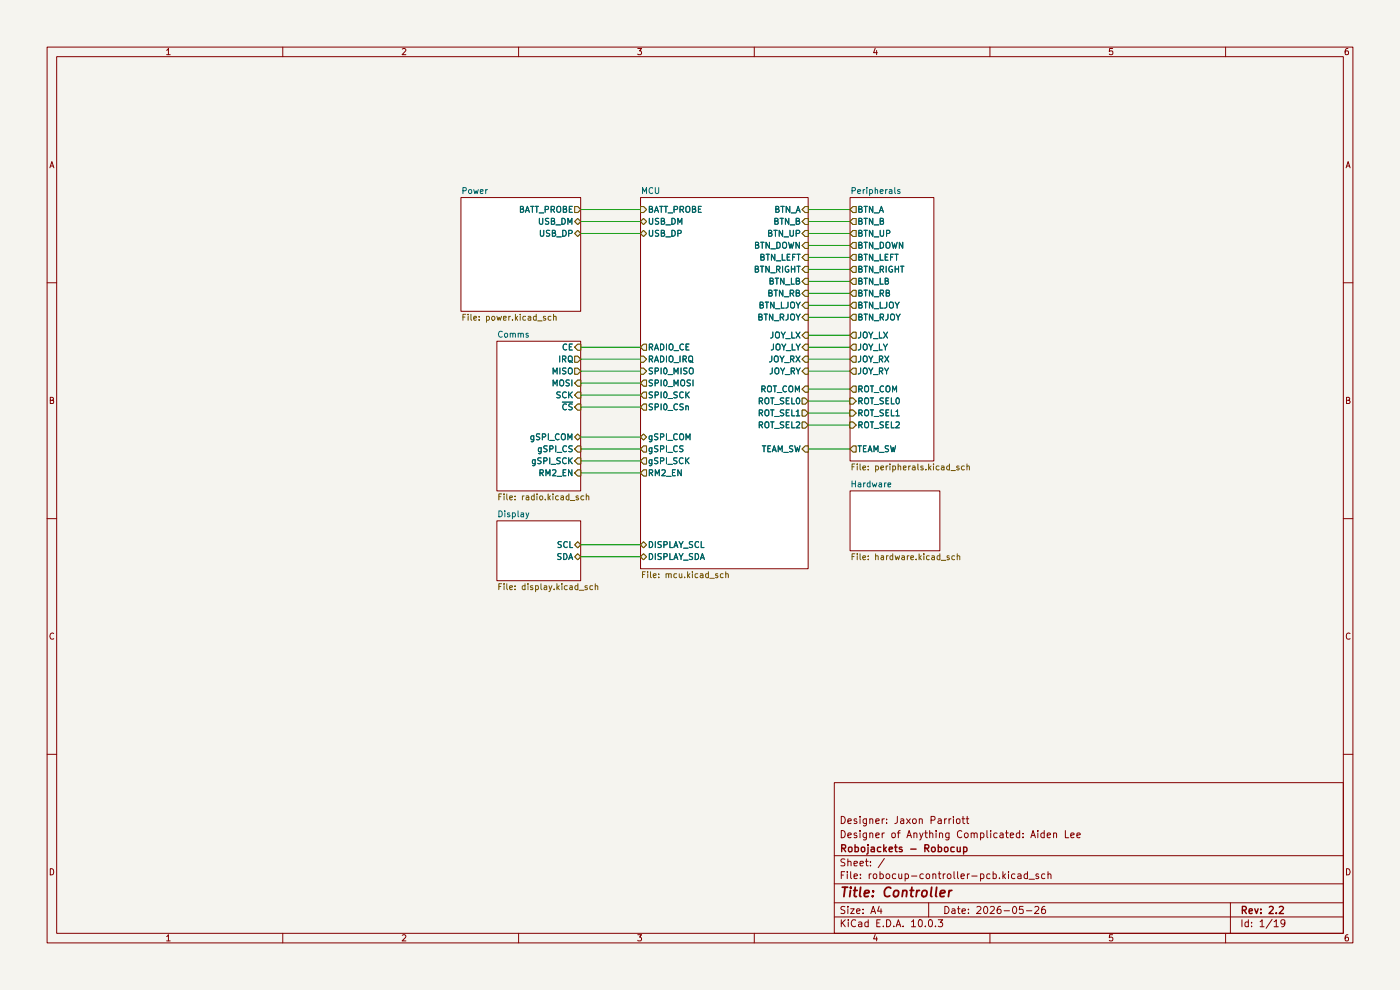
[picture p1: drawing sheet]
(kicad_sch
 (version 20260306)
 (generator "eeschema")
 (generator_version "10.0")
 (paper "A4")
 (title_block
  (title "Controller")
  (date "2026-05-26")
  (rev "2.2")
  (company "Robojackets - Robocup")
  (comment 1 "Designer of Anything Complicated: Aiden Lee")
  (comment 2 "Designer: Jaxon Parriott"))
 (lib_symbols)
 (wire
  (pts (xy 123.19 86.36) (xy 135.89 86.36))
  (stroke (width 0) (type default)))
 (wire
  (pts (xy 171.45 52.07) (xy 180.34 52.07))
  (stroke (width 0) (type default)))
 (wire
  (pts (xy 171.45 46.99) (xy 180.34 46.99))
  (stroke (width 0) (type default)))
 (wire
  (pts (xy 123.19 95.25) (xy 135.89 95.25))
  (stroke (width 0) (type default)))
 (wire
  (pts (xy 123.19 73.66) (xy 135.89 73.66))
  (stroke (width 0) (type default)))
 (wire
  (pts (xy 171.45 76.2) (xy 180.34 76.2))
  (stroke (width 0) (type default)))
 (wire
  (pts (xy 171.45 78.74) (xy 180.34 78.74))
  (stroke (width 0) (type default)))
 (wire
  (pts (xy 123.19 115.57) (xy 135.89 115.57))
  (stroke (width 0) (type default)))
 (wire
  (pts (xy 123.19 49.53) (xy 135.89 49.53))
  (stroke (width 0) (type default)))
 (wire
  (pts (xy 123.19 100.33) (xy 135.89 100.33))
  (stroke (width 0) (type default)))
 (wire
  (pts (xy 171.45 49.53) (xy 180.34 49.53))
  (stroke (width 0) (type default)))
 (wire
  (pts (xy 171.45 59.69) (xy 180.34 59.69))
  (stroke (width 0) (type default)))
 (wire
  (pts (xy 123.19 118.11) (xy 135.89 118.11))
  (stroke (width 0) (type default)))
 (wire
  (pts (xy 171.45 87.63) (xy 180.34 87.63))
  (stroke (width 0) (type default)))
 (wire
  (pts (xy 171.45 90.17) (xy 180.34 90.17))
  (stroke (width 0) (type default)))
 (wire
  (pts (xy 123.19 76.2) (xy 135.89 76.2))
  (stroke (width 0) (type default)))
 (wire
  (pts (xy 171.45 57.15) (xy 180.34 57.15))
  (stroke (width 0) (type default)))
 (wire
  (pts (xy 123.19 97.79) (xy 135.89 97.79))
  (stroke (width 0) (type default)))
 (wire
  (pts (xy 171.45 64.77) (xy 180.34 64.77))
  (stroke (width 0) (type default)))
 (wire
  (pts (xy 171.45 85.09) (xy 180.34 85.09))
  (stroke (width 0) (type default)))
 (wire
  (pts (xy 171.45 73.66) (xy 180.34 73.66))
  (stroke (width 0) (type default)))
 (wire
  (pts (xy 171.45 82.55) (xy 180.34 82.55))
  (stroke (width 0) (type default)))
 (wire
  (pts (xy 171.45 95.25) (xy 180.34 95.25))
  (stroke (width 0) (type default)))
 (wire
  (pts (xy 123.19 44.45) (xy 135.89 44.45))
  (stroke (width 0) (type default)))
 (wire
  (pts (xy 171.45 67.31) (xy 180.34 67.31))
  (stroke (width 0) (type default)))
 (wire
  (pts (xy 123.19 81.28) (xy 135.89 81.28))
  (stroke (width 0) (type default)))
 (wire
  (pts (xy 123.19 83.82) (xy 135.89 83.82))
  (stroke (width 0) (type default)))
 (wire
  (pts (xy 171.45 54.61) (xy 180.34 54.61))
  (stroke (width 0) (type default)))
 (wire
  (pts (xy 171.45 44.45) (xy 180.34 44.45))
  (stroke (width 0) (type default)))
 (wire
  (pts (xy 171.45 62.23) (xy 180.34 62.23))
  (stroke (width 0) (type default)))
 (wire
  (pts (xy 123.19 92.71) (xy 135.89 92.71))
  (stroke (width 0) (type default)))
 (wire
  (pts (xy 123.19 78.74) (xy 135.89 78.74))
  (stroke (width 0) (type default)))
 (wire
  (pts (xy 171.45 71.12) (xy 180.34 71.12))
  (stroke (width 0) (type default)))
 (wire
  (pts (xy 123.19 46.99) (xy 135.89 46.99))
  (stroke (width 0) (type default)))
 (sheet
  (at 180.34 41.91)
  (size 17.78 55.88)
  (exclude_from_sim no)
  (in_bom yes)
  (on_board yes)
  (dnp no)
  (fields_autoplaced yes)
  (stroke (width 0.1524) (type solid))
  (fill (color 0 0 0 0))
  (property "Sheetname" "Peripherals" (at 180.34 41.1984 0) (show_name no) (do_not_autoplace no) (effects (font (size 1.27 1.27)) (justify left bottom)))
  (property "Sheetfile" "peripherals.kicad_sch" (at 180.34 98.3746 0) (show_name no) (do_not_autoplace no) (effects (font (size 1.27 1.27)) (justify left top)))
  (pin "BTN_A" output (at 180.34 44.45 180) (effects (font (size 1.27 1.27)) (justify left)))
  (pin "BTN_B" output (at 180.34 46.99 180) (effects (font (size 1.27 1.27)) (justify left)))
  (pin "BTN_DOWN" output (at 180.34 52.07 180) (effects (font (size 1.27 1.27)) (justify left)))
  (pin "BTN_LEFT" output (at 180.34 54.61 180) (effects (font (size 1.27 1.27)) (justify left)))
  (pin "BTN_LJOY" output (at 180.34 64.77 180) (effects (font (size 1.27 1.27)) (justify left)))
  (pin "BTN_RIGHT" output (at 180.34 57.15 180) (effects (font (size 1.27 1.27)) (justify left)))
  (pin "BTN_RJOY" output (at 180.34 67.31 180) (effects (font (size 1.27 1.27)) (justify left)))
  (pin "BTN_UP" output (at 180.34 49.53 180) (effects (font (size 1.27 1.27)) (justify left)))
  (pin "ROT_COM" output (at 180.34 82.55 180) (effects (font (size 1.27 1.27)) (justify left)))
  (pin "ROT_SEL0" input (at 180.34 85.09 180) (effects (font (size 1.27 1.27)) (justify left)))
  (pin "ROT_SEL1" input (at 180.34 87.63 180) (effects (font (size 1.27 1.27)) (justify left)))
  (pin "ROT_SEL2" input (at 180.34 90.17 180) (effects (font (size 1.27 1.27)) (justify left)))
  (pin "BTN_LB" output (at 180.34 59.69 180) (effects (font (size 1.27 1.27)) (justify left)))
  (pin "BTN_RB" output (at 180.34 62.23 180) (effects (font (size 1.27 1.27)) (justify left)))
  (pin "TEAM_SW" output (at 180.34 95.25 180) (effects (font (size 1.27 1.27)) (justify left)))
  (pin "JOY_LX" output (at 180.34 71.12 180) (effects (font (size 1.27 1.27)) (justify left)))
  (pin "JOY_LY" output (at 180.34 73.66 180) (effects (font (size 1.27 1.27)) (justify left)))
  (pin "JOY_RX" output (at 180.34 76.2 180) (effects (font (size 1.27 1.27)) (justify left)))
  (pin "JOY_RY" output (at 180.34 78.74 180) (effects (font (size 1.27 1.27)) (justify left))))
 (sheet
  (at 135.89 41.91)
  (size 35.56 78.74)
  (exclude_from_sim no)
  (in_bom yes)
  (on_board yes)
  (dnp no)
  (fields_autoplaced yes)
  (stroke (width 0.1524) (type solid))
  (fill (color 0 0 0 0))
  (property "Sheetname" "MCU" (at 135.89 41.1984 0) (show_name no) (do_not_autoplace no) (effects (font (size 1.27 1.27)) (justify left bottom)))
  (property "Sheetfile" "mcu.kicad_sch" (at 135.89 121.2346 0) (show_name no) (do_not_autoplace no) (effects (font (size 1.27 1.27)) (justify left top)))
  (pin "BATT_PROBE" input (at 135.89 44.45 180) (effects (font (size 1.27 1.27)) (justify left)))
  (pin "DISPLAY_SCL" bidirectional (at 135.89 115.57 180) (effects (font (size 1.27 1.27)) (justify left)))
  (pin "DISPLAY_SDA" bidirectional (at 135.89 118.11 180) (effects (font (size 1.27 1.27)) (justify left)))
  (pin "gSPI_COM" bidirectional (at 135.89 92.71 180) (effects (font (size 1.27 1.27)) (justify left)))
  (pin "gSPI_CS" output (at 135.89 95.25 180) (effects (font (size 1.27 1.27)) (justify left)))
  (pin "gSPI_SCK" output (at 135.89 97.79 180) (effects (font (size 1.27 1.27)) (justify left)))
  (pin "RM2_EN" output (at 135.89 100.33 180) (effects (font (size 1.27 1.27)) (justify left)))
  (pin "USB_DM" bidirectional (at 135.89 46.99 180) (effects (font (size 1.27 1.27)) (justify left)))
  (pin "USB_DP" bidirectional (at 135.89 49.53 180) (effects (font (size 1.27 1.27)) (justify left)))
  (pin "RADIO_CE" output (at 135.89 73.66 180) (effects (font (size 1.27 1.27)) (justify left)))
  (pin "RADIO_IRQ" input (at 135.89 76.2 180) (effects (font (size 1.27 1.27)) (justify left)))
  (pin "SPI0_CSn" output (at 135.89 86.36 180) (effects (font (size 1.27 1.27)) (justify left)))
  (pin "SPI0_MISO" input (at 135.89 78.74 180) (effects (font (size 1.27 1.27)) (justify left)))
  (pin "SPI0_MOSI" output (at 135.89 81.28 180) (effects (font (size 1.27 1.27)) (justify left)))
  (pin "SPI0_SCK" output (at 135.89 83.82 180) (effects (font (size 1.27 1.27)) (justify left)))
  (pin "BTN_A" input (at 171.45 44.45 0) (effects (font (size 1.27 1.27)) (justify right)))
  (pin "BTN_B" input (at 171.45 46.99 0) (effects (font (size 1.27 1.27)) (justify right)))
  (pin "BTN_DOWN" input (at 171.45 52.07 0) (effects (font (size 1.27 1.27)) (justify right)))
  (pin "BTN_LB" input (at 171.45 59.69 0) (effects (font (size 1.27 1.27)) (justify right)))
  (pin "BTN_LEFT" input (at 171.45 54.61 0) (effects (font (size 1.27 1.27)) (justify right)))
  (pin "BTN_RB" input (at 171.45 62.23 0) (effects (font (size 1.27 1.27)) (justify right)))
  (pin "BTN_RIGHT" input (at 171.45 57.15 0) (effects (font (size 1.27 1.27)) (justify right)))
  (pin "BTN_UP" input (at 171.45 49.53 0) (effects (font (size 1.27 1.27)) (justify right)))
  (pin "ROT_COM" input (at 171.45 82.55 0) (effects (font (size 1.27 1.27)) (justify right)))
  (pin "ROT_SEL0" output (at 171.45 85.09 0) (effects (font (size 1.27 1.27)) (justify right)))
  (pin "ROT_SEL1" output (at 171.45 87.63 0) (effects (font (size 1.27 1.27)) (justify right)))
  (pin "ROT_SEL2" output (at 171.45 90.17 0) (effects (font (size 1.27 1.27)) (justify right)))
  (pin "TEAM_SW" input (at 171.45 95.25 0) (effects (font (size 1.27 1.27)) (justify right)))
  (pin "BTN_LJOY" input (at 171.45 64.77 0) (effects (font (size 1.27 1.27)) (justify right)))
  (pin "BTN_RJOY" input (at 171.45 67.31 0) (effects (font (size 1.27 1.27)) (justify right)))
  (pin "JOY_LX" input (at 171.45 71.12 0) (effects (font (size 1.27 1.27)) (justify right)))
  (pin "JOY_LY" input (at 171.45 73.66 0) (effects (font (size 1.27 1.27)) (justify right)))
  (pin "JOY_RX" input (at 171.45 76.2 0) (effects (font (size 1.27 1.27)) (justify right)))
  (pin "JOY_RY" input (at 171.45 78.74 0) (effects (font (size 1.27 1.27)) (justify right))))
 (sheet
  (at 105.41 72.39)
  (size 17.78 31.75)
  (exclude_from_sim no)
  (in_bom yes)
  (on_board yes)
  (dnp no)
  (fields_autoplaced yes)
  (stroke (width 0.1524) (type solid))
  (fill (color 0 0 0 0))
  (property "Sheetname" "Comms" (at 105.41 71.6784 0) (show_name no) (do_not_autoplace no) (effects (font (size 1.27 1.27)) (justify left bottom)))
  (property "Sheetfile" "radio.kicad_sch" (at 105.41 104.7246 0) (show_name no) (do_not_autoplace no) (effects (font (size 1.27 1.27)) (justify left top)))
  (property "Field2" "" (at 105.41 72.39 0) (show_name no) (do_not_autoplace no) (effects (font (size 1.27 1.27))))
  (pin "CE" input (at 123.19 73.66 0) (effects (font (size 1.27 1.27)) (justify right)))
  (pin "SCK" input (at 123.19 83.82 0) (effects (font (size 1.27 1.27)) (justify right)))
  (pin "~{CS}" input (at 123.19 86.36 0) (effects (font (size 1.27 1.27)) (justify right)))
  (pin "IRQ" output (at 123.19 76.2 0) (effects (font (size 1.27 1.27)) (justify right)))
  (pin "gSPI_COM" bidirectional (at 123.19 92.71 0) (effects (font (size 1.27 1.27)) (justify right)))
  (pin "gSPI_CS" input (at 123.19 95.25 0) (effects (font (size 1.27 1.27)) (justify right)))
  (pin "gSPI_SCK" input (at 123.19 97.79 0) (effects (font (size 1.27 1.27)) (justify right)))
  (pin "RM2_EN" input (at 123.19 100.33 0) (effects (font (size 1.27 1.27)) (justify right)))
  (pin "MISO" output (at 123.19 78.74 0) (effects (font (size 1.27 1.27)) (justify right)))
  (pin "MOSI" input (at 123.19 81.28 0) (effects (font (size 1.27 1.27)) (justify right))))
 (sheet
  (at 97.79 41.91)
  (size 25.4 24.13)
  (exclude_from_sim no)
  (in_bom yes)
  (on_board yes)
  (dnp no)
  (fields_autoplaced yes)
  (stroke (width 0.1524) (type solid))
  (fill (color 0 0 0 0))
  (property "Sheetname" "Power" (at 97.79 41.1984 0) (show_name no) (do_not_autoplace no) (effects (font (size 1.27 1.27)) (justify left bottom)))
  (property "Sheetfile" "power.kicad_sch" (at 97.79 66.6246 0) (show_name no) (do_not_autoplace no) (effects (font (size 1.27 1.27)) (justify left top)))
  (property "Field2" "" (at 97.79 41.91 0) (show_name no) (do_not_autoplace no) (effects (font (size 1.27 1.27))))
  (pin "BATT_PROBE" output (at 123.19 44.45 0) (effects (font (size 1.27 1.27)) (justify right)))
  (pin "USB_DM" bidirectional (at 123.19 46.99 0) (effects (font (size 1.27 1.27)) (justify right)))
  (pin "USB_DP" bidirectional (at 123.19 49.53 0) (effects (font (size 1.27 1.27)) (justify right))))
 (sheet
  (at 180.34 104.14)
  (size 19.05 12.7)
  (exclude_from_sim no)
  (in_bom yes)
  (on_board yes)
  (dnp no)
  (fields_autoplaced yes)
  (stroke (width 0.1524) (type solid))
  (fill (color 0 0 0 0))
  (property "Sheetname" "Hardware" (at 180.34 103.4284 0) (show_name no) (do_not_autoplace no) (effects (font (size 1.27 1.27)) (justify left bottom)))
  (property "Sheetfile" "hardware.kicad_sch" (at 180.34 117.4246 0) (show_name no) (do_not_autoplace no) (effects (font (size 1.27 1.27)) (justify left top))))
 (sheet
  (at 105.41 110.49)
  (size 17.78 12.7)
  (exclude_from_sim no)
  (in_bom yes)
  (on_board yes)
  (dnp no)
  (fields_autoplaced yes)
  (stroke (width 0.1524) (type solid))
  (fill (color 0 0 0 0))
  (property "Sheetname" "Display" (at 105.41 109.7784 0) (show_name no) (do_not_autoplace no) (effects (font (size 1.27 1.27)) (justify left bottom)))
  (property "Sheetfile" "display.kicad_sch" (at 105.41 123.7746 0) (show_name no) (do_not_autoplace no) (effects (font (size 1.27 1.27)) (justify left top)))
  (pin "SCL" bidirectional (at 123.19 115.57 0) (effects (font (size 1.27 1.27)) (justify right)))
  (pin "SDA" bidirectional (at 123.19 118.11 0) (effects (font (size 1.27 1.27)) (justify right))))
 (sheet_instances
  (path ""
   (page "1")))
 (embedded_fonts no))
